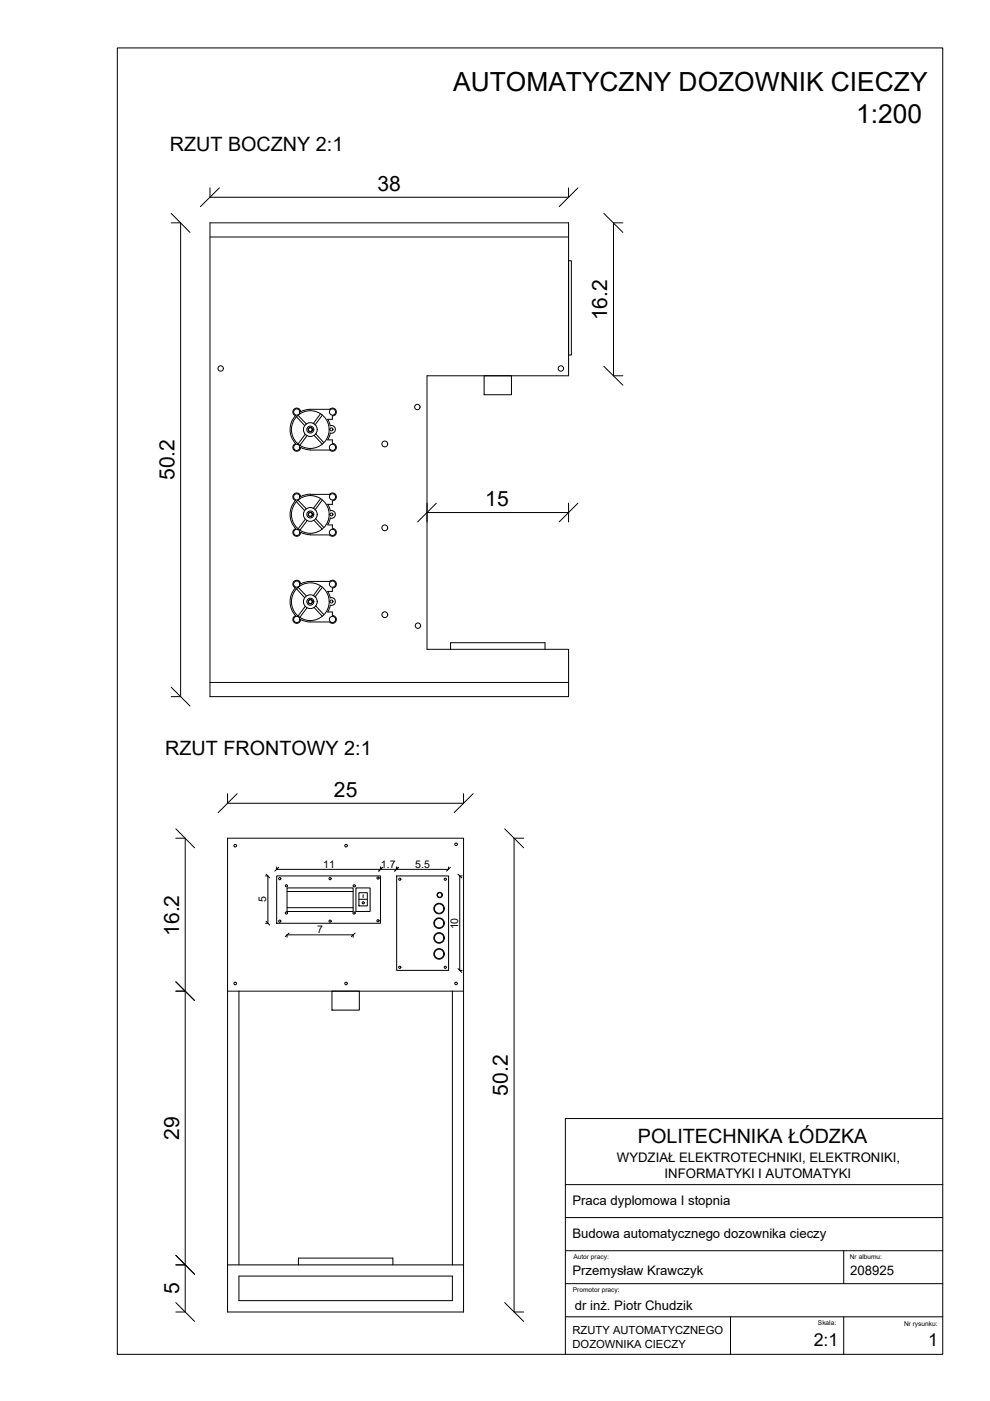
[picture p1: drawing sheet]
<svg xmlns="http://www.w3.org/2000/svg" width="210mm" height="297mm" viewBox="0 0 210 297" stroke-linecap="round" stroke-linejoin="round" font-family="sans-serif">
<!-- layer: _a_linia 30 -->
<g fill="none" stroke="#000" stroke-width=".21">
<path d="M24.9 10.2h175v276.9h-175zM44.5 39.8v2h76.1v-2M36.3 47.2h2v100.5h-2M44.5 47.2h76.1v32.5h-30.1v58h30.1v10h-76.1zM44.5 50.2h76.1M120.6 55.3h.5v20h-.5zM132.1 47.2h-2v32.5h2M102.6 79.7h5.8v4h-5.8zM90.5 108.7h30.1M120.6 106.7v4M95.5 137.7v-1.4h20.1v1.4M44.5 144.7h76.1"/>
<path d="M37.3 177.7h2v32.4h-2h2v58.1h-2h2v10h-2M48.2 177.7h50.1v100.5h-50.1zM48.2 168.3v2h50.1v-2M111 177.7h-2v100.5h2M56.3 185.7h.5v10h-.5M58.7 185.7h22v10h-22zM58.7 183.8v.5h22v-.5v.5h3.4v-.5v.5h11v-.5M60.9 188.3h14v5h-14zM60.9 198.7v-.5h14v.5M60.9 189h14M60.9 192.4h14M84.1 185.7h11v20h-11z"/>
<path d="M98 185.7h-.5v20h.5M48.2 210.1h50.1M50.7 210.1v58.1M70.4 210.1h5.8v4.1h-5.8zM95.9 210.1v58.1M199.9 237.2h-80v49.9M119.9 251.2h80M119.9 258.1h80M48.2 268.2h50.1M50.7 270.6h45.2v5.2h-45.2zM63.3 268.2v-1.5h20v1.5M119.9 265.2h80"/>
<path d="M119.9 272.2h80M119.9 279.2h80M154.9 279.2v7.9M178.9 265.2v7M178.9 279.2v7.9"/>
<circle cx="46.8" cy="78.1" r=".57"/>
<circle cx="118.9" cy="78.1" r=".57"/>
<circle cx="81.6" cy="94.1" r=".61"/>
<circle cx="88.5" cy="86.3" r=".57"/>
<circle cx="81.6" cy="111.9" r=".61"/>
<circle cx="81.6" cy="130.3" r=".61"/>
<circle cx="88.6" cy="132.7" r=".57"/>
<circle cx="49.9" cy="179.3" r=".28"/>
<circle cx="73.4" cy="179.3" r=".28"/>
<circle cx="96.7" cy="179" r=".28"/>
<circle cx="93.1" cy="192.6" r=".99"/>
<circle cx="93.1" cy="195.7" r=".99"/>
<circle cx="93.1" cy="198.9" r=".99"/>
<circle cx="93.2" cy="189.8" r=".49"/>
<circle cx="49.9" cy="208.5" r=".28"/>
<circle cx="73.4" cy="208.5" r=".28"/>
<circle cx="93.1" cy="202.2" r=".99"/>
<circle cx="96.7" cy="208.5" r=".28"/>
</g>
<!-- layer: _a_linia cienka -->
<g fill="none" stroke="#000" stroke-width=".21">
<path d="M62.7 94.1a.84 .84 0 0 0-.3 1.4 .84 .84 0 0 0 1.4-.6l1.2 .4 .8 .1M62.9 88.3l1.7 1.9M63.2 88.1l1.8 1.8M63.7 87.3a.82 .82 0 0 0-1.3-.6 .82 .82 0 0 0 .3 1.4 4.3 4.3 0 0 0 0 6M64.7 92.1l-1.5 2M65.1 92.4l-1.5 2M65.8 95.4h4M66.6 92.3l1.7 1.8M66.9 91.9l1.8 2M67.9 87.8l-1.5 2M68.3 88.1l-1.5 2M69.5 93.3h1v.8"/>
<path d="M69.5 88.9l.5 1.4a.82 .82 0 0 1 1.1 .7 .82 .82 0 0 1-1.1 .8l-.5 1.5M69.9 86.8h-4.5l-1.6 .5M69.9 86.8a.83 .83 0 0 1 1.4 .2 .83 .83 0 0 1-.8 1.2M70.5 88.2v.7h-1M70.5 94a.83 .83 0 0 1 .7 1.2 .83 .83 0 0 1-1.4 .2M62.7 112.1a.83 .83 0 0 0-.6 .9 .83 .83 0 0 0 .9 .7 .83 .83 0 0 0 .7-.8M62.9 106.4l1.7 1.8M63.2 106l1.8 1.9M63.7 105.3a.82 .82 0 0 0-1.3-.6 .82 .82 0 0 0 .3 1.4 4.3 4.3 0 0 0 0 6M63.8 112.9l1.2 .4 .8 .1M64.7 110.1l-1.5 2M65.1 110.4l-1.5 2"/>
<path d="M65.8 113.4h4M66.6 110.3l1.7 1.9M66.9 110l1.8 1.8M67.9 105.8l-1.5 2M68.3 106l-1.5 2.1M69.5 111.3h1v.8M69.5 106.9l.5 1.4a.81 .81 0 0 1 1.1 .7 .81 .81 0 0 1-1.1 .8l-.5 1.5M69.9 104.8h-4.5l-1.6 .5M69.9 104.8a.83 .83 0 0 1 1.4 .2 .83 .83 0 0 1-.8 1.2M70.5 106.2v.7h-1M70.5 112.1a.83 .83 0 0 1 .7 1.1 .83 .83 0 0 1-1.4 .2M62.9 124.8l1.7 1.9"/>
<path d="M63.2 124.5l1.8 1.9M63.7 123.8a.82 .82 0 0 0-1.3-.6 .82 .82 0 0 0 .3 1.4 4.3 4.3 0 0 0 0 6M64.7 128.6l-1.5 2M65.1 128.9l-1.5 2M66.6 128.8l1.7 1.8M66.9 128.4l1.8 1.9M67.9 124.2l-1.5 2.1M68.3 124.5l-1.5 2.1M69.5 129.8h1v.8M69.5 125.4l.5 1.4M69.9 123.3h-4.5l-1.6 .5M69.9 123.3a.83 .83 0 0 1 1.4 .2 .83 .83 0 0 1-.8 1.2"/>
<path d="M70 126.8a.82 .82 0 0 1 1.1 .7 .82 .82 0 0 1-1.1 .8l-.5 1.5M70.5 124.7v.7h-1M70.5 130.5a.83 .83 0 0 1 .7 1.2 .83 .83 0 0 1-1.4 .2l-4.4-.1-1.6-.4a.84 .84 0 0 1-1.4 .6 .84 .84 0 0 1 .3-1.5M75.5 188.3h3v5h-3zM76.1 189.3h1.8v2.8h-1.8zM76.1 190.7h1.8M77 189.7v.6"/>
<circle cx="62.9" cy="94.8" r=".66"/>
<circle cx="62.9" cy="87.4" r=".66"/>
<circle cx="65.8" cy="91.1" r="4"/>
<circle cx="65.8" cy="91.1" r="1.46"/>
<circle cx="65.8" cy="91.1" r=".74"/>
<circle cx="65.8" cy="91.1" r=".49"/>
<circle cx="65.8" cy="91.1" r=".4"/>
<circle cx="70.3" cy="91" r=".32"/>
<circle cx="70.5" cy="87.4" r=".66"/>
<circle cx="70.5" cy="94.8" r=".66"/>
<circle cx="62.9" cy="112.9" r=".66"/>
<circle cx="62.9" cy="105.3" r=".66"/>
<circle cx="65.8" cy="109.1" r="4"/>
<circle cx="65.8" cy="109.1" r="1.46"/>
<circle cx="65.8" cy="109.1" r=".74"/>
<circle cx="65.8" cy="109.1" r=".49"/>
<circle cx="65.8" cy="109.1" r=".4"/>
<circle cx="70.3" cy="109.1" r=".32"/>
<circle cx="70.5" cy="112.9" r=".66"/>
<circle cx="70.5" cy="105.3" r=".66"/>
<circle cx="62.9" cy="131.3" r=".66"/>
<circle cx="62.9" cy="123.8" r=".66"/>
<circle cx="65.8" cy="127.6" r="4"/>
<circle cx="65.8" cy="127.6" r="1.46"/>
<circle cx="65.8" cy="127.6" r=".74"/>
<circle cx="65.8" cy="127.6" r=".49"/>
<circle cx="65.8" cy="127.6" r=".4"/>
<circle cx="70.3" cy="127.5" r=".32"/>
<circle cx="70.5" cy="131.3" r=".66"/>
<circle cx="70.5" cy="123.8" r=".66"/>
<circle cx="59.3" cy="195.3" r=".23"/>
<circle cx="59.3" cy="186.3" r=".23"/>
<circle cx="60.7" cy="187.8" r=".23"/>
<circle cx="60.7" cy="193.6" r=".23"/>
<circle cx="70" cy="195.3" r=".23"/>
<circle cx="70" cy="186.3" r=".23"/>
<circle cx="75.1" cy="193.6" r=".23"/>
<circle cx="75.1" cy="187.8" r=".23"/>
<circle cx="77" cy="191.4" r=".23"/>
<circle cx="80.1" cy="195.2" r=".23"/>
<circle cx="80.1" cy="186.2" r=".23"/>
<circle cx="84.8" cy="186.4" r=".23"/>
<circle cx="93.1" cy="192.6" r="1.12"/>
<circle cx="93.1" cy="198.9" r="1.12"/>
<circle cx="93.1" cy="195.7" r="1.12"/>
<circle cx="93.2" cy="189.8" r=".57"/>
<circle cx="94.4" cy="186.4" r=".23"/>
<circle cx="84.8" cy="205.1" r=".23"/>
<circle cx="93.1" cy="202.2" r="1.12"/>
<circle cx="94.4" cy="205.1" r=".23"/>
</g>
<!-- layer: 0 -->
<g fill="none" stroke="#000" stroke-width=".21">
<path d="M46.5 39.8l-4 4M122.5 39.8l-3.9 4M36.3 45.3l4 4M128 45.3l4.1 4M128 77.7l4.1 4M92.5 106.7l-4 4M122.5 106.7l-3.9 4M36.3 145.7l4 4M37.3 175.7l4 4M50.3 168.3l-4 4M100.3 168.3l-4 4M107 175.7l4 4"/>
<path d="M56.4 185.3l.8 .8M56.4 195.3l.8 .8M59.1 183.9l-.8 .8M61.3 197.8l-.8 .8M75.3 197.8l-.8 .8M81.1 183.9l-.8 .8M84.5 183.9l-.8 .8M95.5 183.9l-.8 .8M97.1 185.3l.8 .8M37.3 208.2l4 3.9M97.1 205.4l.8 .8M37.3 266.1l4 4.1"/>
<path d="M37.3 276.2l4 4M107 276.2l4 4"/>
</g>
<!-- layer: _a_linia 30 -->
<path d="M28.1 32.7h112.3v118.8h-112.3zM30.5 162.6h87.6v123.4h-87.6z" fill="none" stroke="#fff" stroke-width=".21"/>
<g font-size="5.6">
<text x="96.1" y="19.3">AUTOMATYCZNY DOZOWNIK CIECZY</text>
<text x="181.5" y="26">1:200</text>
</g>
<g font-size="4.5">
<text x="80" y="40.5">38</text>
<text x="128.8" y="67.9" transform="rotate(-90 128.8 67.9)">16.2</text>
<text x="37" y="101.8" transform="rotate(-90 37 101.8)">50.2</text>
<text x="102.9" y="107.4">15</text>
<text x="70.8" y="169">25</text>
<text x="38" y="198.4" transform="rotate(-90 38 198.4)">16.2</text>
<text x="107.7" y="232.3" transform="rotate(-90 107.7 232.3)">50.2</text>
<text x="38" y="241.6" transform="rotate(-90 38 241.6)">29</text>
<text x="38" y="274.4" transform="rotate(-90 38 274.4)">5</text>
</g>
<g font-size="4.2">
<text x="36" y="32.1">RZUT BOCZNY 2:1</text>
<text x="35" y="160.1">RZUT FRONTOWY 2:1</text>
<text x="135.2" y="242.4">POLITECHNIKA ŁÓDZKA</text>
</g>
<g font-size="3.8">
<text x="172.5" y="285.5">2:1</text>
<text x="196.8" y="285.5">1</text>
</g>
<g font-size="2.8">
<text x="130.8" y="246.4">WYDZIAŁ ELEKTROTECHNIKI, ELEKTRONIKI,</text>
<text x="140.9" y="249.7">INFORMATYKI I AUTOMATYKI</text>
<text x="121.4" y="255.4">Praca dyplomowa I stopnia</text>
<text x="121.4" y="262.4">Budowa automatycznego dozownika cieczy</text>
<text x="121.4" y="270.4">Przemysław Krawczyk</text>
<text x="180.2" y="270.4">208925</text>
<text x="121.9" y="277.7">dr inż. Piotr Chudzik</text>
</g>
<g font-size="2.4">
<text x="121.4" y="282.9">RZUTY AUTOMATYCZNEGO</text>
<text x="121.4" y="285.7">DOZOWNIKA CIECZY</text>
</g>
<g font-size="2.2">
<text x="68.5" y="184">11</text>
<text x="80.8" y="184">1.7</text>
<text x="88" y="184">5.5</text>
<text x="56.5" y="191.3" transform="rotate(-90 56.5 191.3)">5</text>
<text x="67.3" y="197.9">7</text>
<text x="97.1" y="197.1" transform="rotate(-90 97.1 197.1)">10</text>
</g>
<g font-size="1.4">
<text x="121.6" y="267">Autor pracy:</text>
<text x="180.2" y="267">Nr albumu:</text>
<text x="121.4" y="273.9">Promotor pracy:</text>
<text x="173.4" y="281">Skala:</text>
<text x="191.7" y="281.1">Nr rysunku:</text>
</g>
</svg>
